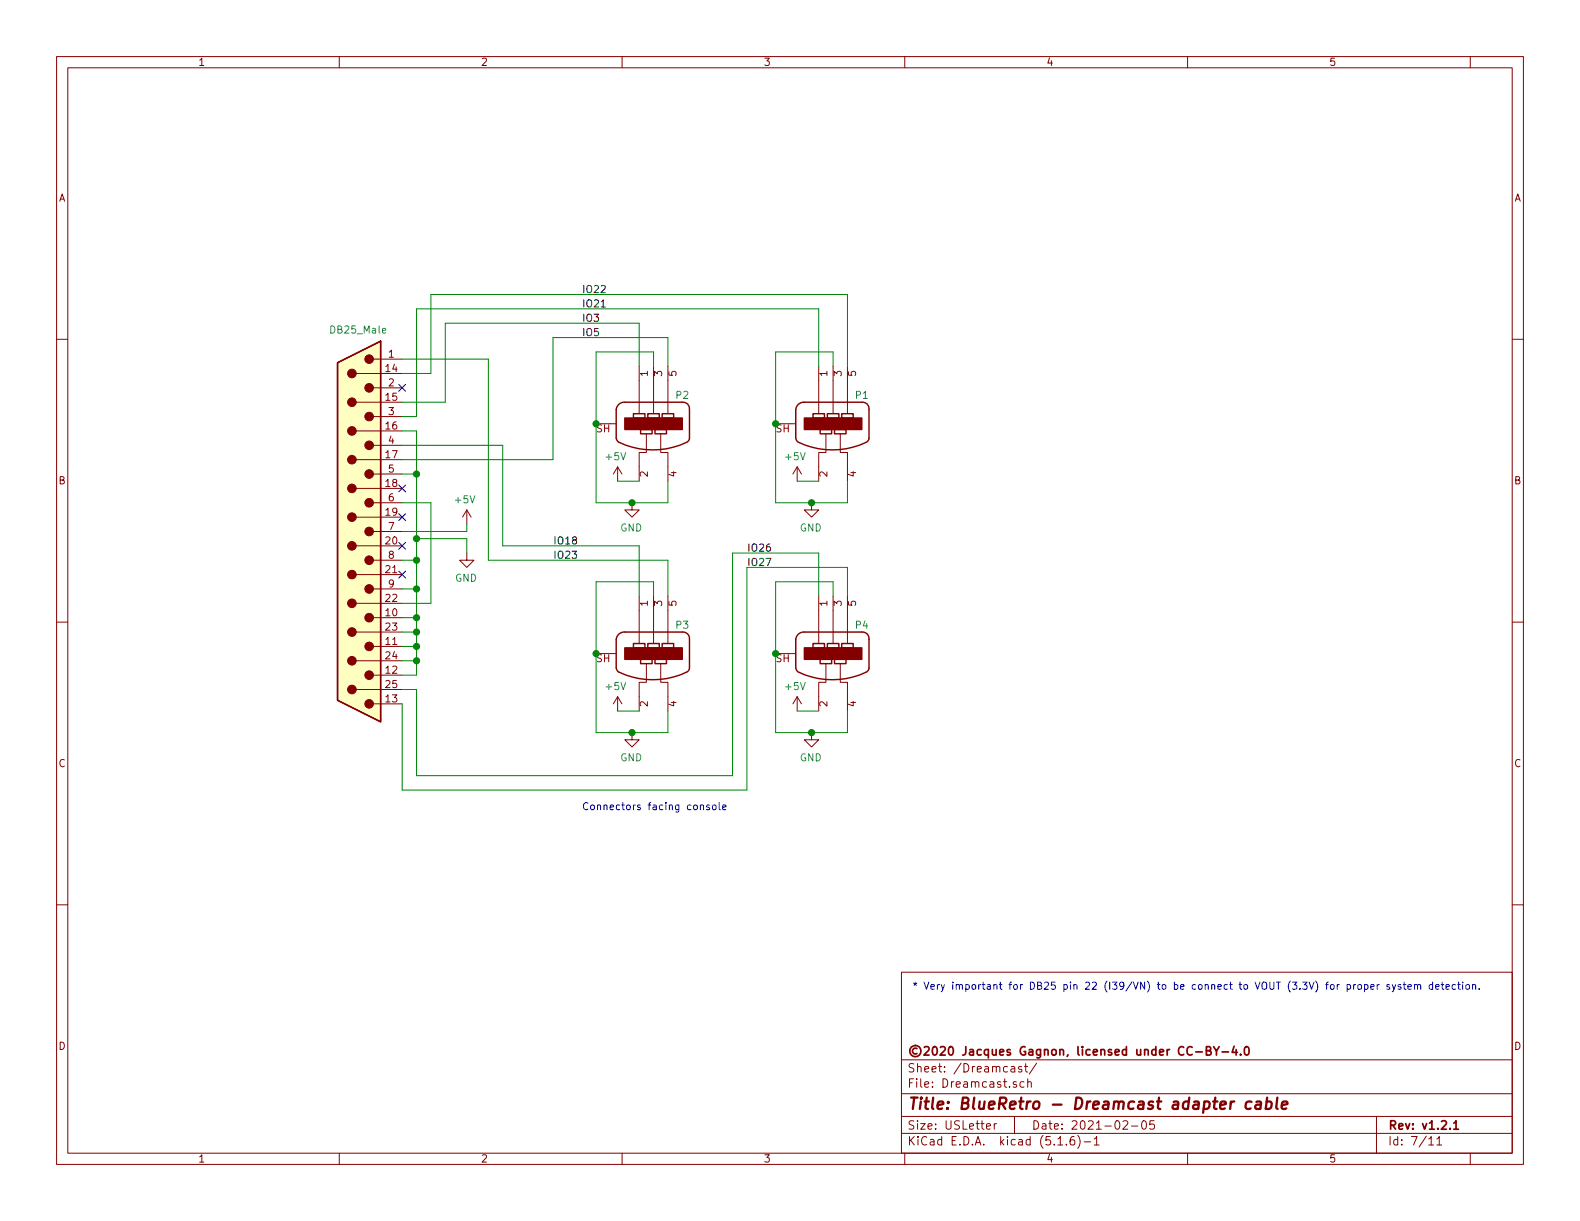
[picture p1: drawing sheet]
EESchema Schematic File Version 4
EELAYER 30 0
EELAYER END
$Descr USLetter 11000 8500
encoding utf-8
Sheet 7 11
Title "BlueRetro - Dreamcast adapter cable"
Date "2021-02-05"
Rev "v1.2.1"
Comp "©2020 Jacques Gagnon, licensed under CC-BY-4.0"
Comment1 ""
Comment2 ""
Comment3 ""
Comment4 ""
$EndDescr
Text Label 3850 3900 0    50   ~ 0
IO23
Text Label 3850 3800 0    50   ~ 0
IO18
Text Label 4050 2350 0    50   ~ 0
IO5
Text Label 4050 2250 0    50   ~ 0
IO3
Text Label 5200 3950 0    50   ~ 0
IO27
Text Label 5200 3850 0    50   ~ 0
IO26
Text Label 4050 2050 0    50   ~ 0
IO22
Text Label 4050 2150 0    50   ~ 0
IO21
NoConn ~ 2800 4000
Wire Wire Line
	2900 3900 2900 3750
Connection ~ 2900 3900
Wire Wire Line
	2800 3900 2900 3900
NoConn ~ 2800 3800
NoConn ~ 2800 3600
NoConn ~ 2800 3400
NoConn ~ 2800 2700
Connection ~ 2900 3300
Wire Wire Line
	2900 3000 2800 3000
Wire Wire Line
	2900 3300 2900 3000
Wire Wire Line
	2900 4600 2900 4700
Connection ~ 2900 4600
Wire Wire Line
	2800 4600 2900 4600
Connection ~ 2900 4500
Wire Wire Line
	2900 4700 2800 4700
Wire Wire Line
	2900 4500 2900 4600
Connection ~ 2900 4400
Wire Wire Line
	2900 4500 2800 4500
Wire Wire Line
	2900 4400 2900 4500
Connection ~ 2900 4300
Wire Wire Line
	2900 4400 2800 4400
Wire Wire Line
	2900 4300 2900 4400
Connection ~ 2900 4100
Wire Wire Line
	2900 4300 2800 4300
Wire Wire Line
	2900 4100 2900 4300
Wire Wire Line
	3000 4200 2800 4200
Wire Wire Line
	3000 3500 3000 4200
Wire Wire Line
	2800 3500 3000 3500
Wire Wire Line
	3500 3100 2800 3100
Wire Wire Line
	2900 2900 2800 2900
Wire Wire Line
	2900 2150 2900 2900
Wire Wire Line
	2800 2600 3000 2600
Wire Wire Line
	3400 2500 3400 3900
Wire Wire Line
	3400 2500 2800 2500
Wire Wire Line
	3250 3700 3250 3650
Wire Wire Line
	2800 3700 3250 3700
$Comp
L power:+5V #PWR?
U 1 1
P 3250 3650
AR Path="/5F4CFDBE" Ref="#PWR?"  Part="1" 
AR Path="/5F458329/5F4CFDBE" Ref="#PWR0120"  Part="1" 
F 0 "#PWR0120" H 3250 3500 50  0001 C CNN
F 1 "+5V" H 3265 3823 50  0000 C CNN
F 2 "" H 3250 3650 50  0001 C CNN
F 3 "" H 3250 3650 50  0001 C CNN
	1    3250 3650
	-1   0    0    -1  
$EndComp
Connection ~ 2900 3750
Wire Wire Line
	2900 4100 2900 3900
Wire Wire Line
	2800 4100 2900 4100
Wire Wire Line
	3250 3750 3250 3850
Wire Wire Line
	2900 3750 3250 3750
Wire Wire Line
	2900 3300 2900 3750
Wire Wire Line
	2800 3300 2900 3300
$Comp
L power:GND #PWR?
U 1 1
P 3250 3850
AR Path="/5F4CFDB1" Ref="#PWR?"  Part="1" 
AR Path="/5F458329/5F4CFDB1" Ref="#PWR0121"  Part="1" 
F 0 "#PWR0121" H 3250 3600 50  0001 C CNN
F 1 "GND" H 3255 3677 50  0000 C CNN
F 2 "" H 3250 3850 50  0001 C CNN
F 3 "" H 3250 3850 50  0001 C CNN
	1    3250 3850
	-1   0    0    -1  
$EndComp
$Comp
L power:GND #PWR?
U 1 1
P 4400 3500
AR Path="/5F4CFD8D" Ref="#PWR?"  Part="1" 
AR Path="/5F458329/5F4CFD8D" Ref="#PWR0116"  Part="1" 
F 0 "#PWR0116" H 4400 3250 50  0001 C CNN
F 1 "GND" H 4405 3327 50  0000 C CNN
F 2 "" H 4400 3500 50  0001 C CNN
F 3 "" H 4400 3500 50  0001 C CNN
	1    4400 3500
	-1   0    0    -1  
$EndComp
$Comp
L power:GND #PWR?
U 1 1
P 4400 5100
AR Path="/5F4CFD87" Ref="#PWR?"  Part="1" 
AR Path="/5F458329/5F4CFD87" Ref="#PWR0117"  Part="1" 
F 0 "#PWR0117" H 4400 4850 50  0001 C CNN
F 1 "GND" H 4405 4927 50  0000 C CNN
F 2 "" H 4400 5100 50  0001 C CNN
F 3 "" H 4400 5100 50  0001 C CNN
	1    4400 5100
	-1   0    0    -1  
$EndComp
$Comp
L power:GND #PWR?
U 1 1
P 5650 5100
AR Path="/5F4CFD81" Ref="#PWR?"  Part="1" 
AR Path="/5F458329/5F4CFD81" Ref="#PWR0113"  Part="1" 
F 0 "#PWR0113" H 5650 4850 50  0001 C CNN
F 1 "GND" H 5655 4927 50  0000 C CNN
F 2 "" H 5650 5100 50  0001 C CNN
F 3 "" H 5650 5100 50  0001 C CNN
	1    5650 5100
	-1   0    0    -1  
$EndComp
$Comp
L power:GND #PWR?
U 1 1
P 5650 3500
AR Path="/5F4CFD7B" Ref="#PWR?"  Part="1" 
AR Path="/5F458329/5F4CFD7B" Ref="#PWR0112"  Part="1" 
F 0 "#PWR0112" H 5650 3250 50  0001 C CNN
F 1 "GND" H 5655 3327 50  0000 C CNN
F 2 "" H 5650 3500 50  0001 C CNN
F 3 "" H 5650 3500 50  0001 C CNN
	1    5650 3500
	-1   0    0    -1  
$EndComp
$Comp
L Connector_Gaming:Dreamcast P?
U 1 1
P 6300 4450
AR Path="/5F4CFD75" Ref="P?"  Part="1" 
AR Path="/5F458329/5F4CFD75" Ref="P4"  Part="1" 
F 0 "P4" V 6200 4150 50  0000 C CNN
F 1 "DC Ctrl slot" H 6222 4774 50  0001 C CNN
F 2 "" H 6300 4450 50  0001 C CNN
F 3 "~" H 6300 4450 50  0001 C CNN
	1    6300 4450
	0    1    1    0   
$EndComp
$Comp
L Connector_Gaming:Dreamcast P?
U 1 1
P 5050 4450
AR Path="/5F4CFD6F" Ref="P?"  Part="1" 
AR Path="/5F458329/5F4CFD6F" Ref="P3"  Part="1" 
F 0 "P3" V 4950 4150 50  0000 C CNN
F 1 "DC Ctrl slot" H 4972 4774 50  0001 C CNN
F 2 "" H 5050 4450 50  0001 C CNN
F 3 "~" H 5050 4450 50  0001 C CNN
	1    5050 4450
	0    1    1    0   
$EndComp
$Comp
L Connector_Gaming:Dreamcast P?
U 1 1
P 5050 2850
AR Path="/5F4CFD69" Ref="P?"  Part="1" 
AR Path="/5F458329/5F4CFD69" Ref="P2"  Part="1" 
F 0 "P2" V 4950 2550 50  0000 C CNN
F 1 "DC Ctrl slot" H 4972 3174 50  0001 C CNN
F 2 "" H 5050 2850 50  0001 C CNN
F 3 "~" H 5050 2850 50  0001 C CNN
	1    5050 2850
	0    1    1    0   
$EndComp
$Comp
L Connector_Gaming:Dreamcast P?
U 1 1
P 6300 2850
AR Path="/5F4CFD63" Ref="P?"  Part="1" 
AR Path="/5F458329/5F4CFD63" Ref="P1"  Part="1" 
F 0 "P1" V 6200 2550 50  0000 C CNN
F 1 "DC Ctrl slot" H 6222 3174 50  0001 C CNN
F 2 "" H 6300 2850 50  0001 C CNN
F 3 "~" H 6300 2850 50  0001 C CNN
	1    6300 2850
	0    1    1    0   
$EndComp
$Comp
L power:+5V #PWR?
U 1 1
P 4300 4950
AR Path="/5F4CFD55" Ref="#PWR?"  Part="1" 
AR Path="/5F458329/5F4CFD55" Ref="#PWR0119"  Part="1" 
F 0 "#PWR0119" H 4300 4800 50  0001 C CNN
F 1 "+5V" H 4315 5123 50  0000 C CNN
F 2 "" H 4300 4950 50  0001 C CNN
F 3 "" H 4300 4950 50  0001 C CNN
	1    4300 4950
	-1   0    0    -1  
$EndComp
$Comp
L power:+5V #PWR?
U 1 1
P 4300 3350
AR Path="/5F4CFD4F" Ref="#PWR?"  Part="1" 
AR Path="/5F458329/5F4CFD4F" Ref="#PWR0118"  Part="1" 
F 0 "#PWR0118" H 4300 3200 50  0001 C CNN
F 1 "+5V" H 4315 3523 50  0000 C CNN
F 2 "" H 4300 3350 50  0001 C CNN
F 3 "" H 4300 3350 50  0001 C CNN
	1    4300 3350
	-1   0    0    -1  
$EndComp
$Comp
L power:+5V #PWR?
U 1 1
P 5550 4950
AR Path="/5F4CFD49" Ref="#PWR?"  Part="1" 
AR Path="/5F458329/5F4CFD49" Ref="#PWR0115"  Part="1" 
F 0 "#PWR0115" H 5550 4800 50  0001 C CNN
F 1 "+5V" H 5565 5123 50  0000 C CNN
F 2 "" H 5550 4950 50  0001 C CNN
F 3 "" H 5550 4950 50  0001 C CNN
	1    5550 4950
	-1   0    0    -1  
$EndComp
$Comp
L power:+5V #PWR?
U 1 1
P 5550 3350
AR Path="/5F4CFD43" Ref="#PWR?"  Part="1" 
AR Path="/5F458329/5F4CFD43" Ref="#PWR0114"  Part="1" 
F 0 "#PWR0114" H 5550 3200 50  0001 C CNN
F 1 "+5V" H 5565 3523 50  0000 C CNN
F 2 "" H 5550 3350 50  0001 C CNN
F 3 "" H 5550 3350 50  0001 C CNN
	1    5550 3350
	-1   0    0    -1  
$EndComp
$Comp
L Connector:DB25_Male J?
U 1 1
P 2500 3700
AR Path="/5F4CFD3D" Ref="J?"  Part="1" 
AR Path="/5F458329/5F4CFD3D" Ref="J9"  Part="1" 
F 0 "J9" H 2680 3746 50  0001 L CNN
F 1 "DB25_Male" H 2300 2300 50  0000 L CNN
F 2 "" H 2500 3700 50  0001 C CNN
F 3 " ~" H 2500 3700 50  0001 C CNN
	1    2500 3700
	-1   0    0    1   
$EndComp
Text Notes 6350 6900 0    50   ~ 0
* Very important for DB25 pin 22 (I39/VN) to be connect to VOUT (3.3V) for proper system detection.
Wire Wire Line
	5700 3350 5550 3350
Wire Wire Line
	5800 2550 5800 2450
Wire Wire Line
	5800 2450 5400 2450
Wire Wire Line
	5400 2450 5400 2950
Wire Wire Line
	5400 2950 5400 3500
Wire Wire Line
	5400 3500 5650 3500
Wire Wire Line
	5900 3500 5900 3350
Connection ~ 5400 2950
Connection ~ 5650 3500
Wire Wire Line
	5650 3500 5900 3500
Wire Wire Line
	3000 2600 3000 2050
Wire Wire Line
	3000 2050 5900 2050
Wire Wire Line
	5900 2050 5900 2550
Wire Wire Line
	5700 2150 5700 2550
Wire Wire Line
	5700 2150 2900 2150
Wire Wire Line
	4450 3350 4300 3350
Wire Wire Line
	4650 3350 4650 3500
Wire Wire Line
	4650 3500 4400 3500
Wire Wire Line
	4150 3500 4150 2950
Connection ~ 4400 3500
Wire Wire Line
	4400 3500 4150 3500
Wire Wire Line
	4550 2550 4550 2450
Wire Wire Line
	4550 2450 4150 2450
Wire Wire Line
	4150 2450 4150 2950
Connection ~ 4150 2950
Wire Wire Line
	3100 2800 3100 2250
Wire Wire Line
	3100 2250 4450 2250
Wire Wire Line
	4450 2250 4450 2550
Wire Wire Line
	3100 2800 2800 2800
Wire Wire Line
	3850 3200 3850 2350
Wire Wire Line
	3850 2350 4650 2350
Wire Wire Line
	4650 2350 4650 2550
Wire Wire Line
	3850 3200 2800 3200
Wire Wire Line
	5700 4950 5550 4950
Wire Wire Line
	5900 4950 5900 5100
Wire Wire Line
	5900 5100 5650 5100
Wire Wire Line
	5400 5100 5400 4550
Wire Wire Line
	5800 4150 5800 4050
Wire Wire Line
	5800 4050 5400 4050
Wire Wire Line
	5400 4050 5400 4550
Connection ~ 5400 4550
Connection ~ 5650 5100
Wire Wire Line
	5650 5100 5400 5100
Wire Wire Line
	5700 3850 5700 4150
Wire Wire Line
	5700 3850 5100 3850
Wire Wire Line
	5900 3950 5900 4150
Wire Wire Line
	5900 3950 5200 3950
Wire Wire Line
	2800 4900 2800 5500
Wire Wire Line
	2800 5500 5200 5500
Wire Wire Line
	5200 3950 5200 5500
Wire Wire Line
	5100 5400 2900 5400
Wire Wire Line
	2900 5400 2900 4800
Wire Wire Line
	2900 4800 2800 4800
Wire Wire Line
	5100 3850 5100 5400
Wire Wire Line
	4650 4950 4650 5100
Wire Wire Line
	4650 5100 4400 5100
Wire Wire Line
	4150 5100 4150 4550
Connection ~ 4400 5100
Wire Wire Line
	4400 5100 4150 5100
Wire Wire Line
	4150 4550 4150 4050
Wire Wire Line
	4150 4050 4550 4050
Wire Wire Line
	4550 4050 4550 4150
Connection ~ 4150 4550
Wire Wire Line
	4450 4950 4300 4950
Wire Wire Line
	4450 4150 4450 3800
Wire Wire Line
	4450 3800 3500 3800
Wire Wire Line
	3500 3800 3500 3100
Wire Wire Line
	4650 4150 4650 3900
Wire Wire Line
	4650 3900 3400 3900
Text Notes 4050 5650 0    50   ~ 0
Connectors facing console
$EndSCHEMATC
